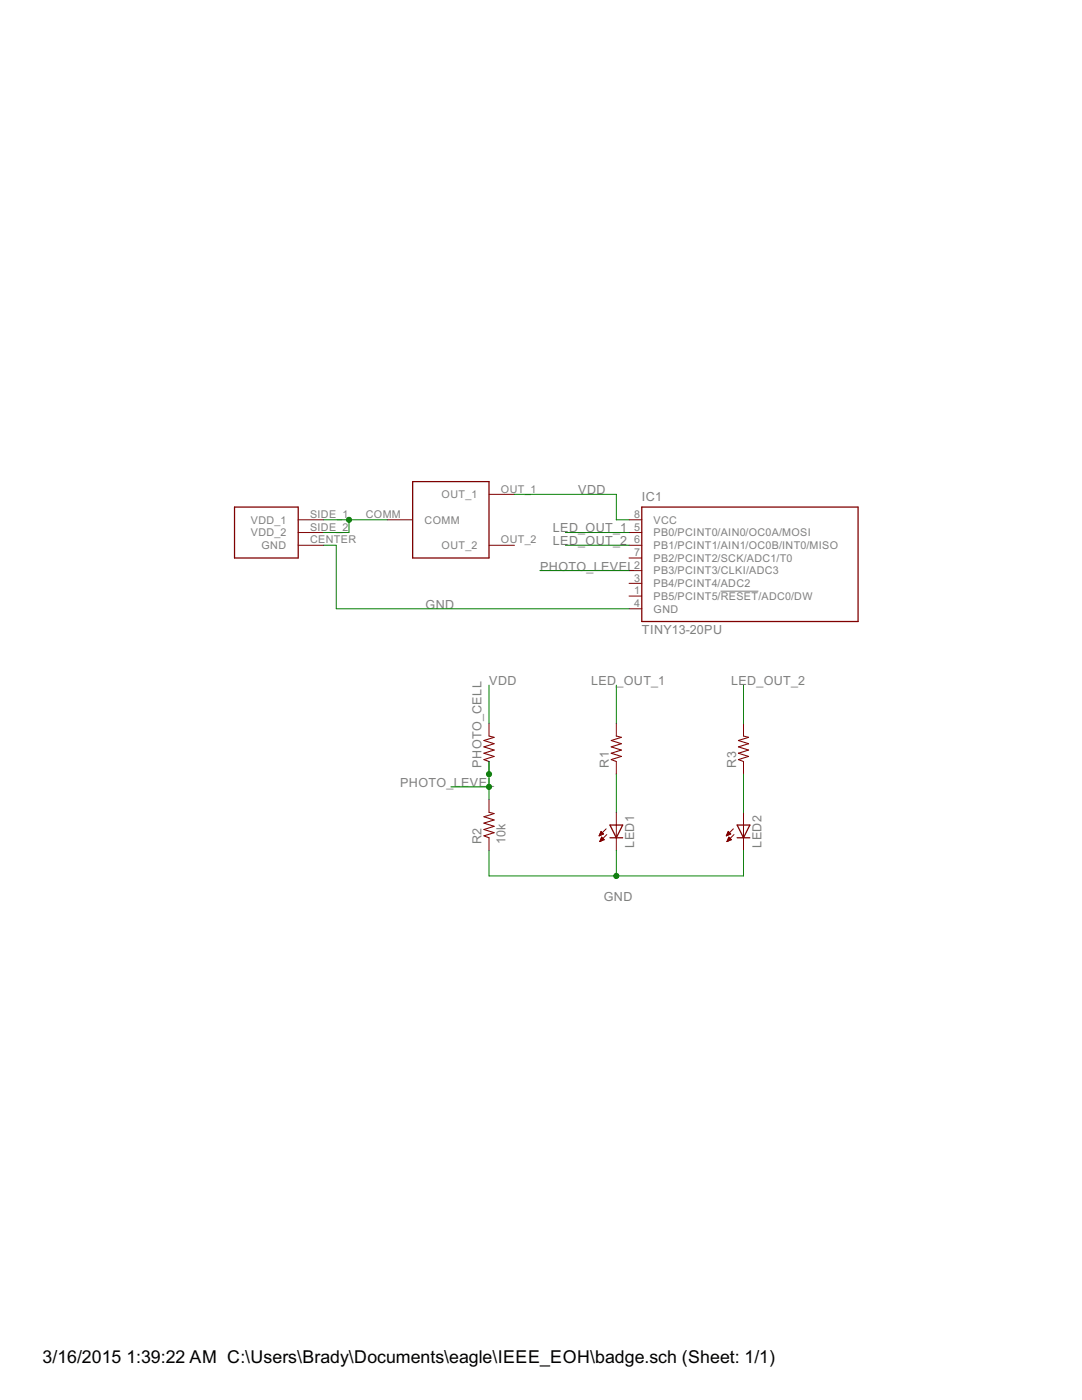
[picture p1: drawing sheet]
<?xml version="1.0" encoding="utf-8"?>
<!DOCTYPE eagle SYSTEM "eagle.dtd">
<eagle version="7.2.0">
<drawing>
<settings>
<setting alwaysvectorfont="no"/>
<setting verticaltext="up"/>
</settings>
<grid distance="0.1" unitdist="inch" unit="inch" style="lines" multiple="1" display="no" altdistance="0.01" altunitdist="inch" altunit="inch"/>
<schematic xreflabel="%F%N/%S.%C%R" xrefpart="/%S.%C%R">
<libraries>
<library name="atmel">
<symbols>
<symbol name="TINY13">
<wire x1="-17.78" y1="15.24" x2="25.4" y2="15.24" width="0.254" layer="94"/>
<wire x1="25.4" y1="15.24" x2="25.4" y2="-7.62" width="0.254" layer="94"/>
<wire x1="25.4" y1="-7.62" x2="-17.78" y2="-7.62" width="0.254" layer="94"/>
<wire x1="-17.78" y1="-7.62" x2="-17.78" y2="15.24" width="0.254" layer="94"/>
<text x="-17.78" y="16.51" size="1.778" layer="95">&gt;NAME</text>
<text x="-17.78" y="-10.16" size="1.778" layer="96">&gt;VALUE</text>
<pin name="PB5/PCINT5/!RESET!/ADC0/DW" x="-20.32" y="-2.54" length="short"/>
<pin name="PB3/PCINT3/CLKI/ADC3" x="-20.32" y="2.54" length="short"/>
<pin name="PB4/PCINT4/ADC2" x="-20.32" y="0" length="short"/>
<pin name="PB0/PCINT0/AIN0/OC0A/MOSI" x="-20.32" y="10.16" length="short"/>
<pin name="PB1/PCINT1/AIN1/OC0B/INT0/MISO" x="-20.32" y="7.62" length="short"/>
<pin name="PB2/PCINT2/SCK/ADC1/T0" x="-20.32" y="5.08" length="short"/>
<pin name="VCC" x="-20.32" y="12.7" length="short" direction="pwr"/>
<pin name="GND" x="-20.32" y="-5.08" length="short" direction="pwr"/>
</symbol>
</symbols>
<devicesets>
<deviceset name="TINY13" prefix="IC">
<gates>
<gate name="G$1" symbol="TINY13" x="0" y="0"/>
</gates>
<devices>
<device name="PU" package="DIL08">
<connects>
<connect gate="G$1" pin="GND" pad="4"/>
<connect gate="G$1" pin="PB0/PCINT0/AIN0/OC0A/MOSI" pad="5"/>
<connect gate="G$1" pin="PB1/PCINT1/AIN1/OC0B/INT0/MISO" pad="6"/>
<connect gate="G$1" pin="PB2/PCINT2/SCK/ADC1/T0" pad="7"/>
<connect gate="G$1" pin="PB3/PCINT3/CLKI/ADC3" pad="2"/>
<connect gate="G$1" pin="PB4/PCINT4/ADC2" pad="3"/>
<connect gate="G$1" pin="PB5/PCINT5/!RESET!/ADC0/DW" pad="1"/>
<connect gate="G$1" pin="VCC" pad="8"/>
</connects>
<technologies>
<technology name="-20">
<attribute name="MF" value="" constant="no"/>
<attribute name="MPN" value="ATTINY13-20PU" constant="no"/>
<attribute name="OC_FARNELL" value="9171550" constant="no"/>
<attribute name="OC_NEWARK" value="96K6521" constant="no"/>
</technology>
<technology name="V-10">
<attribute name="MF" value="" constant="no"/>
<attribute name="MPN" value="ATTINY13V-10PU" constant="no"/>
<attribute name="OC_FARNELL" value="9171576" constant="no"/>
<attribute name="OC_NEWARK" value="96K6523" constant="no"/>
</technology>
</technologies>
</device>
<device name="SSU" package="8S1">
<connects>
<connect gate="G$1" pin="GND" pad="4"/>
<connect gate="G$1" pin="PB0/PCINT0/AIN0/OC0A/MOSI" pad="5"/>
<connect gate="G$1" pin="PB1/PCINT1/AIN1/OC0B/INT0/MISO" pad="6"/>
<connect gate="G$1" pin="PB2/PCINT2/SCK/ADC1/T0" pad="7"/>
<connect gate="G$1" pin="PB3/PCINT3/CLKI/ADC3" pad="2"/>
<connect gate="G$1" pin="PB4/PCINT4/ADC2" pad="3"/>
<connect gate="G$1" pin="PB5/PCINT5/!RESET!/ADC0/DW" pad="1"/>
<connect gate="G$1" pin="VCC" pad="8"/>
</connects>
<technologies>
<technology name="-20">
<attribute name="MF" value="" constant="no"/>
<attribute name="MPN" value="ATTINY13-20SSU" constant="no"/>
<attribute name="OC_FARNELL" value="1455133" constant="no"/>
<attribute name="OC_NEWARK" value="58M3771" constant="no"/>
</technology>
<technology name="V-10">
<attribute name="MF" value="" constant="no"/>
<attribute name="MPN" value="ATTINY13V-10SSU" constant="no"/>
<attribute name="OC_FARNELL" value="1455135" constant="no"/>
<attribute name="OC_NEWARK" value="58M3773" constant="no"/>
</technology>
</technologies>
</device>
<device name="SU" package="8S2">
<connects>
<connect gate="G$1" pin="GND" pad="4"/>
<connect gate="G$1" pin="PB0/PCINT0/AIN0/OC0A/MOSI" pad="5"/>
<connect gate="G$1" pin="PB1/PCINT1/AIN1/OC0B/INT0/MISO" pad="6"/>
<connect gate="G$1" pin="PB2/PCINT2/SCK/ADC1/T0" pad="7"/>
<connect gate="G$1" pin="PB3/PCINT3/CLKI/ADC3" pad="2"/>
<connect gate="G$1" pin="PB4/PCINT4/ADC2" pad="3"/>
<connect gate="G$1" pin="PB5/PCINT5/!RESET!/ADC0/DW" pad="1"/>
<connect gate="G$1" pin="VCC" pad="8"/>
</connects>
<technologies>
<technology name="-20">
<attribute name="MF" value="" constant="no"/>
<attribute name="MPN" value="ATTINY13-20SU" constant="no"/>
<attribute name="OC_FARNELL" value="9171568" constant="no"/>
<attribute name="OC_NEWARK" value="96K6522" constant="no"/>
</technology>
<technology name="V-10">
<attribute name="MF" value="" constant="no"/>
<attribute name="MPN" value="ATTINY13V-10SU" constant="no"/>
<attribute name="OC_FARNELL" value="9171584" constant="no"/>
<attribute name="OC_NEWARK" value="96K6524" constant="no"/>
</technology>
</technologies>
</device>
</devices>
</deviceset>
</devicesets>
</library>
<library name="eoh">
<symbols>
<symbol name="COIN_CELL_SPARKFUN">
<wire x1="-20.32" y1="12.7" x2="-20.32" y2="2.54" width="0.254" layer="94"/>
<wire x1="-20.32" y1="2.54" x2="-7.62" y2="2.54" width="0.254" layer="94"/>
<wire x1="-7.62" y1="2.54" x2="-7.62" y2="12.7" width="0.254" layer="94"/>
<wire x1="-7.62" y1="12.7" x2="-20.32" y2="12.7" width="0.254" layer="94"/>
<pin name="VDD_1" x="-2.54" y="10.16" length="middle" rot="R180"/>
<pin name="VDD_2" x="-2.54" y="7.62" length="middle" rot="R180"/>
<pin name="GND" x="-2.54" y="5.08" length="middle" rot="R180"/>
</symbol>
<symbol name="SPST_SPARKFUN">
<pin name="COMM" x="-17.78" y="10.16" length="middle"/>
<pin name="OUT_1" x="7.62" y="15.24" length="middle" rot="R180"/>
<pin name="OUT_2" x="7.62" y="5.08" length="middle" rot="R180"/>
<wire x1="-12.7" y1="2.54" x2="-12.7" y2="17.78" width="0.254" layer="94"/>
<wire x1="-12.7" y1="17.78" x2="2.54" y2="17.78" width="0.254" layer="94"/>
<wire x1="2.54" y1="17.78" x2="2.54" y2="2.54" width="0.254" layer="94"/>
<wire x1="2.54" y1="2.54" x2="-12.7" y2="2.54" width="0.254" layer="94"/>
</symbol>
</symbols>
<devicesets>
<deviceset name="COIN_CELL_SPARKFUN">
<gates>
<gate name="G$1" symbol="COIN_CELL_SPARKFUN" x="20.32" y="-2.54"/>
</gates>
<devices>
<device name="" package="COIN_CELL_SPARKFUN">
<connects>
<connect gate="G$1" pin="GND" pad="CENTER"/>
<connect gate="G$1" pin="VDD_1" pad="SIDE_1"/>
<connect gate="G$1" pin="VDD_2" pad="SIDE_2"/>
</connects>
<technologies>
<technology name=""/>
</technologies>
</device>
</devices>
</deviceset>
<deviceset name="SPST_SPARKFUN">
<gates>
<gate name="G$1" symbol="SPST_SPARKFUN" x="0" y="0"/>
</gates>
<devices>
<device name="" package="SPDT_SPARKFUN">
<connects>
<connect gate="G$1" pin="COMM" pad="COMM"/>
<connect gate="G$1" pin="OUT_1" pad="OUT_1"/>
<connect gate="G$1" pin="OUT_2" pad="OUT_2"/>
</connects>
<technologies>
<technology name=""/>
</technologies>
</device>
</devices>
</deviceset>
</devicesets>
</library>
<library name="resistor">
<symbols>
<symbol name="R-US">
<wire x1="-2.54" y1="0" x2="-2.159" y2="1.016" width="0.2032" layer="94"/>
<wire x1="-2.159" y1="1.016" x2="-1.524" y2="-1.016" width="0.2032" layer="94"/>
<wire x1="-1.524" y1="-1.016" x2="-0.889" y2="1.016" width="0.2032" layer="94"/>
<wire x1="-0.889" y1="1.016" x2="-0.254" y2="-1.016" width="0.2032" layer="94"/>
<wire x1="-0.254" y1="-1.016" x2="0.381" y2="1.016" width="0.2032" layer="94"/>
<wire x1="0.381" y1="1.016" x2="1.016" y2="-1.016" width="0.2032" layer="94"/>
<wire x1="1.016" y1="-1.016" x2="1.651" y2="1.016" width="0.2032" layer="94"/>
<wire x1="1.651" y1="1.016" x2="2.286" y2="-1.016" width="0.2032" layer="94"/>
<wire x1="2.286" y1="-1.016" x2="2.54" y2="0" width="0.2032" layer="94"/>
<text x="-3.81" y="1.4986" size="1.778" layer="95">&gt;NAME</text>
<text x="-3.81" y="-3.302" size="1.778" layer="96">&gt;VALUE</text>
<pin name="2" x="5.08" y="0" visible="off" length="short" direction="pas" swaplevel="1" rot="R180"/>
<pin name="1" x="-5.08" y="0" visible="off" length="short" direction="pas" swaplevel="1"/>
</symbol>
</symbols>
<devicesets>
<deviceset name="R-US_" prefix="R" uservalue="yes">
<gates>
<gate name="G$1" symbol="R-US" x="0" y="0"/>
</gates>
<devices>
<device name="R0402" package="R0402">
<connects>
<connect gate="G$1" pin="1" pad="1"/>
<connect gate="G$1" pin="2" pad="2"/>
</connects>
<technologies>
<technology name=""/>
</technologies>
</device>
<device name="R0603" package="R0603">
<connects>
<connect gate="G$1" pin="1" pad="1"/>
<connect gate="G$1" pin="2" pad="2"/>
</connects>
<technologies>
<technology name=""/>
</technologies>
</device>
<device name="R0805" package="R0805">
<connects>
<connect gate="G$1" pin="1" pad="1"/>
<connect gate="G$1" pin="2" pad="2"/>
</connects>
<technologies>
<technology name=""/>
</technologies>
</device>
<device name="R0805W" package="R0805W">
<connects>
<connect gate="G$1" pin="1" pad="1"/>
<connect gate="G$1" pin="2" pad="2"/>
</connects>
<technologies>
<technology name=""/>
</technologies>
</device>
<device name="R1206" package="R1206">
<connects>
<connect gate="G$1" pin="1" pad="1"/>
<connect gate="G$1" pin="2" pad="2"/>
</connects>
<technologies>
<technology name=""/>
</technologies>
</device>
<device name="R1206W" package="R1206W">
<connects>
<connect gate="G$1" pin="1" pad="1"/>
<connect gate="G$1" pin="2" pad="2"/>
</connects>
<technologies>
<technology name=""/>
</technologies>
</device>
<device name="R1210" package="R1210">
<connects>
<connect gate="G$1" pin="1" pad="1"/>
<connect gate="G$1" pin="2" pad="2"/>
</connects>
<technologies>
<technology name=""/>
</technologies>
</device>
<device name="R1210W" package="R1210W">
<connects>
<connect gate="G$1" pin="1" pad="1"/>
<connect gate="G$1" pin="2" pad="2"/>
</connects>
<technologies>
<technology name=""/>
</technologies>
</device>
<device name="R2010" package="R2010">
<connects>
<connect gate="G$1" pin="1" pad="1"/>
<connect gate="G$1" pin="2" pad="2"/>
</connects>
<technologies>
<technology name=""/>
</technologies>
</device>
<device name="R2010W" package="R2010W">
<connects>
<connect gate="G$1" pin="1" pad="1"/>
<connect gate="G$1" pin="2" pad="2"/>
</connects>
<technologies>
<technology name=""/>
</technologies>
</device>
<device name="R2012" package="R2012">
<connects>
<connect gate="G$1" pin="1" pad="1"/>
<connect gate="G$1" pin="2" pad="2"/>
</connects>
<technologies>
<technology name=""/>
</technologies>
</device>
<device name="R2012W" package="R2012W">
<connects>
<connect gate="G$1" pin="1" pad="1"/>
<connect gate="G$1" pin="2" pad="2"/>
</connects>
<technologies>
<technology name=""/>
</technologies>
</device>
<device name="R2512" package="R2512">
<connects>
<connect gate="G$1" pin="1" pad="1"/>
<connect gate="G$1" pin="2" pad="2"/>
</connects>
<technologies>
<technology name=""/>
</technologies>
</device>
<device name="R2512W" package="R2512W">
<connects>
<connect gate="G$1" pin="1" pad="1"/>
<connect gate="G$1" pin="2" pad="2"/>
</connects>
<technologies>
<technology name=""/>
</technologies>
</device>
<device name="R3216" package="R3216">
<connects>
<connect gate="G$1" pin="1" pad="1"/>
<connect gate="G$1" pin="2" pad="2"/>
</connects>
<technologies>
<technology name=""/>
</technologies>
</device>
<device name="R3216W" package="R3216W">
<connects>
<connect gate="G$1" pin="1" pad="1"/>
<connect gate="G$1" pin="2" pad="2"/>
</connects>
<technologies>
<technology name=""/>
</technologies>
</device>
<device name="R3225" package="R3225">
<connects>
<connect gate="G$1" pin="1" pad="1"/>
<connect gate="G$1" pin="2" pad="2"/>
</connects>
<technologies>
<technology name=""/>
</technologies>
</device>
<device name="R3225W" package="R3225W">
<connects>
<connect gate="G$1" pin="1" pad="1"/>
<connect gate="G$1" pin="2" pad="2"/>
</connects>
<technologies>
<technology name=""/>
</technologies>
</device>
<device name="R5025" package="R5025">
<connects>
<connect gate="G$1" pin="1" pad="1"/>
<connect gate="G$1" pin="2" pad="2"/>
</connects>
<technologies>
<technology name=""/>
</technologies>
</device>
<device name="R5025W" package="R5025W">
<connects>
<connect gate="G$1" pin="1" pad="1"/>
<connect gate="G$1" pin="2" pad="2"/>
</connects>
<technologies>
<technology name=""/>
</technologies>
</device>
<device name="R6332" package="R6332">
<connects>
<connect gate="G$1" pin="1" pad="1"/>
<connect gate="G$1" pin="2" pad="2"/>
</connects>
<technologies>
<technology name=""/>
</technologies>
</device>
<device name="R6332W" package="R6332W">
<connects>
<connect gate="G$1" pin="1" pad="1"/>
<connect gate="G$1" pin="2" pad="2"/>
</connects>
<technologies>
<technology name=""/>
</technologies>
</device>
<device name="M0805" package="M0805">
<connects>
<connect gate="G$1" pin="1" pad="1"/>
<connect gate="G$1" pin="2" pad="2"/>
</connects>
<technologies>
<technology name=""/>
</technologies>
</device>
<device name="M1206" package="M1206">
<connects>
<connect gate="G$1" pin="1" pad="1"/>
<connect gate="G$1" pin="2" pad="2"/>
</connects>
<technologies>
<technology name=""/>
</technologies>
</device>
<device name="M1406" package="M1406">
<connects>
<connect gate="G$1" pin="1" pad="1"/>
<connect gate="G$1" pin="2" pad="2"/>
</connects>
<technologies>
<technology name=""/>
</technologies>
</device>
<device name="M2012" package="M2012">
<connects>
<connect gate="G$1" pin="1" pad="1"/>
<connect gate="G$1" pin="2" pad="2"/>
</connects>
<technologies>
<technology name=""/>
</technologies>
</device>
<device name="M2309" package="M2309">
<connects>
<connect gate="G$1" pin="1" pad="1"/>
<connect gate="G$1" pin="2" pad="2"/>
</connects>
<technologies>
<technology name=""/>
</technologies>
</device>
<device name="M3216" package="M3216">
<connects>
<connect gate="G$1" pin="1" pad="1"/>
<connect gate="G$1" pin="2" pad="2"/>
</connects>
<technologies>
<technology name=""/>
</technologies>
</device>
<device name="M3516" package="M3516">
<connects>
<connect gate="G$1" pin="1" pad="1"/>
<connect gate="G$1" pin="2" pad="2"/>
</connects>
<technologies>
<technology name=""/>
</technologies>
</device>
<device name="M5923" package="M5923">
<connects>
<connect gate="G$1" pin="1" pad="1"/>
<connect gate="G$1" pin="2" pad="2"/>
</connects>
<technologies>
<technology name=""/>
</technologies>
</device>
<device name="0204/5" package="0204/5">
<connects>
<connect gate="G$1" pin="1" pad="1"/>
<connect gate="G$1" pin="2" pad="2"/>
</connects>
<technologies>
<technology name=""/>
</technologies>
</device>
<device name="0204/7" package="0204/7">
<connects>
<connect gate="G$1" pin="1" pad="1"/>
<connect gate="G$1" pin="2" pad="2"/>
</connects>
<technologies>
<technology name=""/>
</technologies>
</device>
<device name="0207/10" package="0207/10">
<connects>
<connect gate="G$1" pin="1" pad="1"/>
<connect gate="G$1" pin="2" pad="2"/>
</connects>
<technologies>
<technology name=""/>
</technologies>
</device>
<device name="0207/12" package="0207/12">
<connects>
<connect gate="G$1" pin="1" pad="1"/>
<connect gate="G$1" pin="2" pad="2"/>
</connects>
<technologies>
<technology name=""/>
</technologies>
</device>
<device name="0207/15" package="0207/15">
<connects>
<connect gate="G$1" pin="1" pad="1"/>
<connect gate="G$1" pin="2" pad="2"/>
</connects>
<technologies>
<technology name=""/>
</technologies>
</device>
<device name="0207/2V" package="0207/2V">
<connects>
<connect gate="G$1" pin="1" pad="1"/>
<connect gate="G$1" pin="2" pad="2"/>
</connects>
<technologies>
<technology name=""/>
</technologies>
</device>
<device name="0207/5V" package="0207/5V">
<connects>
<connect gate="G$1" pin="1" pad="1"/>
<connect gate="G$1" pin="2" pad="2"/>
</connects>
<technologies>
<technology name=""/>
</technologies>
</device>
<device name="0207/7" package="0207/7">
<connects>
<connect gate="G$1" pin="1" pad="1"/>
<connect gate="G$1" pin="2" pad="2"/>
</connects>
<technologies>
<technology name=""/>
</technologies>
</device>
<device name="0309/10" package="0309/10">
<connects>
<connect gate="G$1" pin="1" pad="1"/>
<connect gate="G$1" pin="2" pad="2"/>
</connects>
<technologies>
<technology name=""/>
</technologies>
</device>
<device name="0309/12" package="0309/12">
<connects>
<connect gate="G$1" pin="1" pad="1"/>
<connect gate="G$1" pin="2" pad="2"/>
</connects>
<technologies>
<technology name=""/>
</technologies>
</device>
<device name="0411/12" package="0411/12">
<connects>
<connect gate="G$1" pin="1" pad="1"/>
<connect gate="G$1" pin="2" pad="2"/>
</connects>
<technologies>
<technology name=""/>
</technologies>
</device>
<device name="0411/15" package="0411/15">
<connects>
<connect gate="G$1" pin="1" pad="1"/>
<connect gate="G$1" pin="2" pad="2"/>
</connects>
<technologies>
<technology name=""/>
</technologies>
</device>
<device name="0411/3V" package="0411V">
<connects>
<connect gate="G$1" pin="1" pad="1"/>
<connect gate="G$1" pin="2" pad="2"/>
</connects>
<technologies>
<technology name=""/>
</technologies>
</device>
<device name="0414/15" package="0414/15">
<connects>
<connect gate="G$1" pin="1" pad="1"/>
<connect gate="G$1" pin="2" pad="2"/>
</connects>
<technologies>
<technology name=""/>
</technologies>
</device>
<device name="0414/5V" package="0414V">
<connects>
<connect gate="G$1" pin="1" pad="1"/>
<connect gate="G$1" pin="2" pad="2"/>
</connects>
<technologies>
<technology name=""/>
</technologies>
</device>
<device name="0617/17" package="0617/17">
<connects>
<connect gate="G$1" pin="1" pad="1"/>
<connect gate="G$1" pin="2" pad="2"/>
</connects>
<technologies>
<technology name=""/>
</technologies>
</device>
<device name="0617/22" package="0617/22">
<connects>
<connect gate="G$1" pin="1" pad="1"/>
<connect gate="G$1" pin="2" pad="2"/>
</connects>
<technologies>
<technology name=""/>
</technologies>
</device>
<device name="0617/5V" package="0617V">
<connects>
<connect gate="G$1" pin="1" pad="1"/>
<connect gate="G$1" pin="2" pad="2"/>
</connects>
<technologies>
<technology name=""/>
</technologies>
</device>
<device name="0922/22" package="0922/22">
<connects>
<connect gate="G$1" pin="1" pad="1"/>
<connect gate="G$1" pin="2" pad="2"/>
</connects>
<technologies>
<technology name=""/>
</technologies>
</device>
<device name="0613/5V" package="P0613V">
<connects>
<connect gate="G$1" pin="1" pad="1"/>
<connect gate="G$1" pin="2" pad="2"/>
</connects>
<technologies>
<technology name=""/>
</technologies>
</device>
<device name="0613/15" package="P0613/15">
<connects>
<connect gate="G$1" pin="1" pad="1"/>
<connect gate="G$1" pin="2" pad="2"/>
</connects>
<technologies>
<technology name=""/>
</technologies>
</device>
<device name="0817/22" package="P0817/22">
<connects>
<connect gate="G$1" pin="1" pad="1"/>
<connect gate="G$1" pin="2" pad="2"/>
</connects>
<technologies>
<technology name=""/>
</technologies>
</device>
<device name="0817/7V" package="P0817V">
<connects>
<connect gate="G$1" pin="1" pad="1"/>
<connect gate="G$1" pin="2" pad="2"/>
</connects>
<technologies>
<technology name=""/>
</technologies>
</device>
<device name="V234/12" package="V234/12">
<connects>
<connect gate="G$1" pin="1" pad="1"/>
<connect gate="G$1" pin="2" pad="2"/>
</connects>
<technologies>
<technology name=""/>
</technologies>
</device>
<device name="V235/17" package="V235/17">
<connects>
<connect gate="G$1" pin="1" pad="1"/>
<connect gate="G$1" pin="2" pad="2"/>
</connects>
<technologies>
<technology name=""/>
</technologies>
</device>
<device name="V526-0" package="V526-0">
<connects>
<connect gate="G$1" pin="1" pad="1"/>
<connect gate="G$1" pin="2" pad="2"/>
</connects>
<technologies>
<technology name=""/>
</technologies>
</device>
<device name="MELF0102AX" package="MINI_MELF-0102AX">
<connects>
<connect gate="G$1" pin="1" pad="1"/>
<connect gate="G$1" pin="2" pad="2"/>
</connects>
<technologies>
<technology name=""/>
</technologies>
</device>
<device name="0922V" package="0922V">
<connects>
<connect gate="G$1" pin="1" pad="1"/>
<connect gate="G$1" pin="2" pad="2"/>
</connects>
<technologies>
<technology name=""/>
</technologies>
</device>
<device name="MELF0102R" package="MINI_MELF-0102R">
<connects>
<connect gate="G$1" pin="1" pad="1"/>
<connect gate="G$1" pin="2" pad="2"/>
</connects>
<technologies>
<technology name=""/>
</technologies>
</device>
<device name="MELF0102W" package="MINI_MELF-0102W">
<connects>
<connect gate="G$1" pin="1" pad="1"/>
<connect gate="G$1" pin="2" pad="2"/>
</connects>
<technologies>
<technology name=""/>
</technologies>
</device>
<device name="MELF0204R" package="MINI_MELF-0204R">
<connects>
<connect gate="G$1" pin="1" pad="1"/>
<connect gate="G$1" pin="2" pad="2"/>
</connects>
<technologies>
<technology name=""/>
</technologies>
</device>
<device name="MELF0204W" package="MINI_MELF-0204W">
<connects>
<connect gate="G$1" pin="1" pad="1"/>
<connect gate="G$1" pin="2" pad="2"/>
</connects>
<technologies>
<technology name=""/>
</technologies>
</device>
<device name="MELF0207R" package="MINI_MELF-0207R">
<connects>
<connect gate="G$1" pin="1" pad="1"/>
<connect gate="G$1" pin="2" pad="2"/>
</connects>
<technologies>
<technology name=""/>
</technologies>
</device>
<device name="MELF0207W" package="MINI_MELF-0207W">
<connects>
<connect gate="G$1" pin="1" pad="1"/>
<connect gate="G$1" pin="2" pad="2"/>
</connects>
<technologies>
<technology name=""/>
</technologies>
</device>
<device name="RDH/15" package="RDH/15">
<connects>
<connect gate="G$1" pin="1" pad="1"/>
<connect gate="G$1" pin="2" pad="2"/>
</connects>
<technologies>
<technology name=""/>
</technologies>
</device>
<device name="0204/2V" package="0204V">
<connects>
<connect gate="G$1" pin="1" pad="1"/>
<connect gate="G$1" pin="2" pad="2"/>
</connects>
<technologies>
<technology name=""/>
</technologies>
</device>
<device name="0309/V" package="0309V">
<connects>
<connect gate="G$1" pin="1" pad="1"/>
<connect gate="G$1" pin="2" pad="2"/>
</connects>
<technologies>
<technology name=""/>
</technologies>
</device>
<device name="R0201" package="R0201">
<connects>
<connect gate="G$1" pin="1" pad="1"/>
<connect gate="G$1" pin="2" pad="2"/>
</connects>
<technologies>
<technology name=""/>
</technologies>
</device>
<device name="VMTA55" package="VMTA55">
<connects>
<connect gate="G$1" pin="1" pad="1"/>
<connect gate="G$1" pin="2" pad="2"/>
</connects>
<technologies>
<technology name=""/>
</technologies>
</device>
<device name="VMTB60" package="VMTB60">
<connects>
<connect gate="G$1" pin="1" pad="1"/>
<connect gate="G$1" pin="2" pad="2"/>
</connects>
<technologies>
<technology name=""/>
</technologies>
</device>
<device name="VTA52" package="VTA52">
<connects>
<connect gate="G$1" pin="1" pad="1"/>
<connect gate="G$1" pin="2" pad="2"/>
</connects>
<technologies>
<technology name=""/>
</technologies>
</device>
<device name="VTA53" package="VTA53">
<connects>
<connect gate="G$1" pin="1" pad="1"/>
<connect gate="G$1" pin="2" pad="2"/>
</connects>
<technologies>
<technology name=""/>
</technologies>
</device>
<device name="VTA54" package="VTA54">
<connects>
<connect gate="G$1" pin="1" pad="1"/>
<connect gate="G$1" pin="2" pad="2"/>
</connects>
<technologies>
<technology name=""/>
</technologies>
</device>
<device name="VTA55" package="VTA55">
<connects>
<connect gate="G$1" pin="1" pad="1"/>
<connect gate="G$1" pin="2" pad="2"/>
</connects>
<technologies>
<technology name=""/>
</technologies>
</device>
<device name="VTA56" package="VTA56">
<connects>
<connect gate="G$1" pin="1" pad="1"/>
<connect gate="G$1" pin="2" pad="2"/>
</connects>
<technologies>
<technology name=""/>
</technologies>
</device>
<device name="R4527" package="R4527">
<connects>
<connect gate="G$1" pin="1" pad="1"/>
<connect gate="G$1" pin="2" pad="2"/>
</connects>
<technologies>
<technology name=""/>
</technologies>
</device>
<device name="WSC0001" package="WSC0001">
<connects>
<connect gate="G$1" pin="1" pad="1"/>
<connect gate="G$1" pin="2" pad="2"/>
</connects>
<technologies>
<technology name=""/>
</technologies>
</device>
<device name="WSC0002" package="WSC0002">
<connects>
<connect gate="G$1" pin="1" pad="1"/>
<connect gate="G$1" pin="2" pad="2"/>
</connects>
<technologies>
<technology name=""/>
</technologies>
</device>
<device name="WSC01/2" package="WSC01/2">
<connects>
<connect gate="G$1" pin="1" pad="1"/>
<connect gate="G$1" pin="2" pad="2"/>
</connects>
<technologies>
<technology name=""/>
</technologies>
</device>
<device name="WSC2515" package="WSC2515">
<connects>
<connect gate="G$1" pin="1" pad="1"/>
<connect gate="G$1" pin="2" pad="2"/>
</connects>
<technologies>
<technology name=""/>
</technologies>
</device>
<device name="WSC4527" package="WSC4527">
<connects>
<connect gate="G$1" pin="1" pad="1"/>
<connect gate="G$1" pin="2" pad="2"/>
</connects>
<technologies>
<technology name=""/>
</technologies>
</device>
<device name="WSC6927" package="WSC6927">
<connects>
<connect gate="G$1" pin="1" pad="1"/>
<connect gate="G$1" pin="2" pad="2"/>
</connects>
<technologies>
<technology name=""/>
</technologies>
</device>
<device name="R1218" package="R1218">
<connects>
<connect gate="G$1" pin="1" pad="1"/>
<connect gate="G$1" pin="2" pad="2"/>
</connects>
<technologies>
<technology name=""/>
</technologies>
</device>
<device name="1812X7R" package="1812X7R">
<connects>
<connect gate="G$1" pin="1" pad="1"/>
<connect gate="G$1" pin="2" pad="2"/>
</connects>
<technologies>
<technology name=""/>
</technologies>
</device>
<device name="01005" package="R01005">
<connects>
<connect gate="G$1" pin="1" pad="1"/>
<connect gate="G$1" pin="2" pad="2"/>
</connects>
<technologies>
<technology name=""/>
</technologies>
</device>
</devices>
</deviceset>
</devicesets>
</library>
<library name="led">
<symbols>
<symbol name="LED">
<wire x1="1.27" y1="0" x2="0" y2="-2.54" width="0.254" layer="94"/>
<wire x1="0" y1="-2.54" x2="-1.27" y2="0" width="0.254" layer="94"/>
<wire x1="1.27" y1="-2.54" x2="0" y2="-2.54" width="0.254" layer="94"/>
<wire x1="0" y1="-2.54" x2="-1.27" y2="-2.54" width="0.254" layer="94"/>
<wire x1="1.27" y1="0" x2="0" y2="0" width="0.254" layer="94"/>
<wire x1="0" y1="0" x2="-1.27" y2="0" width="0.254" layer="94"/>
<wire x1="0" y1="0" x2="0" y2="-2.54" width="0.1524" layer="94"/>
<wire x1="-2.032" y1="-0.762" x2="-3.429" y2="-2.159" width="0.1524" layer="94"/>
<wire x1="-1.905" y1="-1.905" x2="-3.302" y2="-3.302" width="0.1524" layer="94"/>
<text x="3.556" y="-4.572" size="1.778" layer="95" rot="R90">&gt;NAME</text>
<text x="5.715" y="-4.572" size="1.778" layer="96" rot="R90">&gt;VALUE</text>
<pin name="C" x="0" y="-5.08" visible="off" length="short" direction="pas" rot="R90"/>
<pin name="A" x="0" y="2.54" visible="off" length="short" direction="pas" rot="R270"/>
<polygon width="0.1524" layer="94">
<vertex x="-3.429" y="-2.159"/>
<vertex x="-3.048" y="-1.27"/>
<vertex x="-2.54" y="-1.778"/>
</polygon>
<polygon width="0.1524" layer="94">
<vertex x="-3.302" y="-3.302"/>
<vertex x="-2.921" y="-2.413"/>
<vertex x="-2.413" y="-2.921"/>
</polygon>
</symbol>
</symbols>
<devicesets>
<deviceset name="LED" prefix="LED" uservalue="yes">
<gates>
<gate name="G$1" symbol="LED" x="0" y="0"/>
</gates>
<devices>
<device name="SMT1206" package="1206">
<connects>
<connect gate="G$1" pin="A" pad="A"/>
<connect gate="G$1" pin="C" pad="C"/>
</connects>
<technologies>
<technology name=""/>
</technologies>
</device>
<device name="LD260" package="LD260">
<connects>
<connect gate="G$1" pin="A" pad="A"/>
<connect gate="G$1" pin="C" pad="K"/>
</connects>
<technologies>
<technology name=""/>
</technologies>
</device>
<device name="SQR2X5" package="LED2X5">
<connects>
<connect gate="G$1" pin="A" pad="A"/>
<connect gate="G$1" pin="C" pad="K"/>
</connects>
<technologies>
<technology name=""/>
</technologies>
</device>
<device name="3MM" package="LED3MM">
<connects>
<connect gate="G$1" pin="A" pad="A"/>
<connect gate="G$1" pin="C" pad="K"/>
</connects>
<technologies>
<technology name=""/>
</technologies>
</device>
<device name="5MM" package="LED5MM">
<connects>
<connect gate="G$1" pin="A" pad="A"/>
<connect gate="G$1" pin="C" pad="K"/>
</connects>
<technologies>
<technology name=""/>
</technologies>
</device>
<device name="LSU260" package="LSU260">
<connects>
<connect gate="G$1" pin="A" pad="A"/>
<connect gate="G$1" pin="C" pad="K"/>
</connects>
<technologies>
<technology name=""/>
</technologies>
</device>
<device name="LZR181" package="LZR181">
<connects>
<connect gate="G$1" pin="A" pad="A"/>
<connect gate="G$1" pin="C" pad="K"/>
</connects>
<technologies>
<technology name=""/>
</technologies>
</device>
<device name="B152" package="Q62902-B152">
<connects>
<connect gate="G$1" pin="A" pad="A"/>
<connect gate="G$1" pin="C" pad="K"/>
</connects>
<technologies>
<technology name=""/>
</technologies>
</device>
<device name="B153" package="Q62902-B153">
<connects>
<connect gate="G$1" pin="A" pad="A"/>
<connect gate="G$1" pin="C" pad="K"/>
</connects>
<technologies>
<technology name=""/>
</technologies>
</device>
<device name="B155" package="Q62902-B155">
<connects>
<connect gate="G$1" pin="A" pad="A"/>
<connect gate="G$1" pin="C" pad="K"/>
</connects>
<technologies>
<technology name=""/>
</technologies>
</device>
<device name="B156" package="Q62902-B156">
<connects>
<connect gate="G$1" pin="A" pad="A"/>
<connect gate="G$1" pin="C" pad="K"/>
</connects>
<technologies>
<technology name=""/>
</technologies>
</device>
<device name="SFH480" package="SFH480">
<connects>
<connect gate="G$1" pin="A" pad="A"/>
<connect gate="G$1" pin="C" pad="K"/>
</connects>
<technologies>
<technology name=""/>
</technologies>
</device>
<device name="SFH482" package="SFH482">
<connects>
<connect gate="G$1" pin="A" pad="A"/>
<connect gate="G$1" pin="C" pad="K"/>
</connects>
<technologies>
<technology name=""/>
</technologies>
</device>
<device name="SQR5.7X3.2" package="U57X32">
<connects>
<connect gate="G$1" pin="A" pad="A"/>
<connect gate="G$1" pin="C" pad="K"/>
</connects>
<technologies>
<technology name=""/>
</technologies>
</device>
<device name="IRL80A" package="IRL80A">
<connects>
<connect gate="G$1" pin="A" pad="A"/>
<connect gate="G$1" pin="C" pad="K"/>
</connects>
<technologies>
<technology name=""/>
</technologies>
</device>
<device name="P-LCC-2" package="P-LCC-2">
<connects>
<connect gate="G$1" pin="A" pad="A"/>
<connect gate="G$1" pin="C" pad="C"/>
</connects>
<technologies>
<technology name=""/>
</technologies>
</device>
<device name="MINI-TOP" package="OSRAM-MINI-TOP-LED">
<connects>
<connect gate="G$1" pin="A" pad="A"/>
<connect gate="G$1" pin="C" pad="C"/>
</connects>
<technologies>
<technology name=""/>
</technologies>
</device>
<device name="SIDELED" package="OSRAM-SIDELED">
<connects>
<connect gate="G$1" pin="A" pad="A"/>
<connect gate="G$1" pin="C" pad="C"/>
</connects>
<technologies>
<technology name=""/>
</technologies>
</device>
<device name="SMART-LED" package="SMART-LED">
<connects>
<connect gate="G$1" pin="A" pad="A"/>
<connect gate="G$1" pin="C" pad="B"/>
</connects>
<technologies>
<technology name=""/>
</technologies>
</device>
<device name="P-LCC-2-BACK" package="P-LCC-2-TOPLED-RG">
<connects>
<connect gate="G$1" pin="A" pad="A"/>
<connect gate="G$1" pin="C" pad="C"/>
</connects>
<technologies>
<technology name=""/>
</technologies>
</device>
<device name="MICRO-SIDELED" package="MICRO-SIDELED">
<connects>
<connect gate="G$1" pin="A" pad="A"/>
<connect gate="G$1" pin="C" pad="C"/>
</connects>
<technologies>
<technology name=""/>
</technologies>
</device>
<device name="P-LCC-4" package="P-LCC-4">
<connects>
<connect gate="G$1" pin="A" pad="A"/>
<connect gate="G$1" pin="C" pad="C@4"/>
</connects>
<technologies>
<technology name=""/>
</technologies>
</device>
<device name="CHIP-LED0603" package="CHIP-LED0603">
<connects>
<connect gate="G$1" pin="A" pad="A"/>
<connect gate="G$1" pin="C" pad="C"/>
</connects>
<technologies>
<technology name=""/>
</technologies>
</device>
<device name="CHIP-LED0805" package="CHIP-LED0805">
<connects>
<connect gate="G$1" pin="A" pad="A"/>
<connect gate="G$1" pin="C" pad="C"/>
</connects>
<technologies>
<technology name=""/>
</technologies>
</device>
<device name="TOPLED-SANTANA" package="MINI-TOPLED-SANTANA">
<connects>
<connect gate="G$1" pin="A" pad="A"/>
<connect gate="G$1" pin="C" pad="C"/>
</connects>
<technologies>
<technology name=""/>
</technologies>
</device>
<device name="CHIPLED_0805" package="CHIPLED_0805">
<connects>
<connect gate="G$1" pin="A" pad="A"/>
<connect gate="G$1" pin="C" pad="C"/>
</connects>
<technologies>
<technology name=""/>
</technologies>
</device>
<device name="CHIPLED_1206" package="CHIPLED_1206">
<connects>
<connect gate="G$1" pin="A" pad="A"/>
<connect gate="G$1" pin="C" pad="C"/>
</connects>
<technologies>
<technology name=""/>
</technologies>
</device>
<device name="CHIPLED_0603" package="CHIPLED_0603">
<connects>
<connect gate="G$1" pin="A" pad="A"/>
<connect gate="G$1" pin="C" pad="C"/>
</connects>
<technologies>
<technology name=""/>
</technologies>
</device>
<device name="CHIPLED-0603-TTW" package="CHIPLED-0603-TTW">
<connects>
<connect gate="G$1" pin="A" pad="A@1"/>
<connect gate="G$1" pin="C" pad="C@1"/>
</connects>
<technologies>
<technology name=""/>
</technologies>
</device>
<device name="" package="SMARTLED-TTW">
<connects>
<connect gate="G$1" pin="A" pad="A@1"/>
<connect gate="G$1" pin="C" pad="C@1"/>
</connects>
<technologies>
<technology name=""/>
</technologies>
</device>
<device name="-LUMILED+" package="LUMILED+">
<connects>
<connect gate="G$1" pin="A" pad="2+"/>
<connect gate="G$1" pin="C" pad="4-"/>
</connects>
<technologies>
<technology name=""/>
</technologies>
</device>
<device name="-LUMILED" package="LUMILED">
<connects>
<connect gate="G$1" pin="A" pad="2+"/>
<connect gate="G$1" pin="C" pad="4-"/>
</connects>
<technologies>
<technology name=""/>
</technologies>
</device>
<device name="10MM" package="LED10MM">
<connects>
<connect gate="G$1" pin="A" pad="A"/>
<connect gate="G$1" pin="C" pad="K"/>
</connects>
<technologies>
<technology name=""/>
</technologies>
</device>
<device name="KA-3528ASYC" package="KA-3528ASYC">
<connects>
<connect gate="G$1" pin="A" pad="A"/>
<connect gate="G$1" pin="C" pad="C"/>
</connects>
<technologies>
<technology name=""/>
</technologies>
</device>
<device name="SML0805" package="SML0805">
<connects>
<connect gate="G$1" pin="A" pad="A"/>
<connect gate="G$1" pin="C" pad="C"/>
</connects>
<technologies>
<technology name=""/>
</technologies>
</device>
<device name="SML1206" package="SML1206">
<connects>
<connect gate="G$1" pin="A" pad="A"/>
<connect gate="G$1" pin="C" pad="C"/>
</connects>
<technologies>
<technology name=""/>
</technologies>
</device>
<device name="SML0603" package="SML0603">
<connects>
<connect gate="G$1" pin="A" pad="A"/>
<connect gate="G$1" pin="C" pad="C"/>
</connects>
<technologies>
<technology name=""/>
</technologies>
</device>
</devices>
</deviceset>
</devicesets>
</library>
</libraries>
<attributes>
</attributes>
<variantdefs>
</variantdefs>
<classes>
<class number="0" name="default" width="0" drill="0">
</class>
</classes>
<parts>
<part name="IC1" library="atmel" deviceset="TINY13" device="PU" technology="-20"/>
<part name="U$1" library="eoh" deviceset="COIN_CELL_SPARKFUN" device=""/>
<part name="PHOTO_CELL" library="resistor" deviceset="R-US_" device="0204/7"/>
<part name="R2" library="resistor" deviceset="R-US_" device="0204/7" value="10k"/>
<part name="R1" library="resistor" deviceset="R-US_" device="0204/7"/>
<part name="R3" library="resistor" deviceset="R-US_" device="0204/7"/>
<part name="LED1" library="led" deviceset="LED" device="5MM"/>
<part name="LED2" library="led" deviceset="LED" device="5MM"/>
<part name="U$2" library="eoh" deviceset="SPST_SPARKFUN" device=""/>
</parts>
<sheets>
<sheet>
<plain>
</plain>
<instances>
<instance part="IC1" gate="G$1" x="48.26" y="58.42"/>
<instance part="U$1" gate="G$1" x="-30.48" y="60.96"/>
<instance part="PHOTO_CELL" gate="G$1" x="0" y="25.4" rot="R90"/>
<instance part="R2" gate="G$1" x="0" y="10.16" rot="R90"/>
<instance part="R1" gate="G$1" x="25.4" y="25.4" rot="R90"/>
<instance part="R3" gate="G$1" x="50.8" y="25.4" rot="R90"/>
<instance part="LED1" gate="G$1" x="25.4" y="10.16"/>
<instance part="LED2" gate="G$1" x="50.8" y="10.16"/>
<instance part="U$2" gate="G$1" x="-2.54" y="60.96"/>
</instances>
<busses>
</busses>
<nets>
<net name="VDD" class="0">
<segment>
<pinref part="U$1" gate="G$1" pin="VDD_1"/>
<wire x1="-33.02" y1="71.12" x2="-27.94" y2="71.12" width="0.1524" layer="91"/>
<pinref part="U$1" gate="G$1" pin="VDD_2"/>
<wire x1="-33.02" y1="68.58" x2="-27.94" y2="68.58" width="0.1524" layer="91"/>
<wire x1="-27.94" y1="68.58" x2="-27.94" y2="71.12" width="0.1524" layer="91"/>
<pinref part="U$2" gate="G$1" pin="COMM"/>
<wire x1="-27.94" y1="71.12" x2="-20.32" y2="71.12" width="0.1524" layer="91"/>
<junction x="-27.94" y="71.12"/>
</segment>
<segment>
<pinref part="PHOTO_CELL" gate="G$1" pin="2"/>
<wire x1="0" y1="30.48" x2="0" y2="38.1" width="0.1524" layer="91"/>
<label x="0" y="38.1" size="1.778" layer="95"/>
</segment>
<segment>
<pinref part="U$2" gate="G$1" pin="OUT_1"/>
<wire x1="5.08" y1="76.2" x2="25.4" y2="76.2" width="0.1524" layer="91"/>
<wire x1="25.4" y1="76.2" x2="25.4" y2="71.12" width="0.1524" layer="91"/>
<pinref part="IC1" gate="G$1" pin="VCC"/>
<wire x1="25.4" y1="71.12" x2="27.94" y2="71.12" width="0.1524" layer="91"/>
<label x="17.78" y="76.2" size="1.778" layer="95"/>
</segment>
</net>
<net name="GND" class="0">
<segment>
<pinref part="U$1" gate="G$1" pin="GND"/>
<wire x1="-33.02" y1="66.04" x2="-30.48" y2="66.04" width="0.1524" layer="91"/>
<wire x1="-30.48" y1="66.04" x2="-30.48" y2="53.34" width="0.1524" layer="91"/>
<pinref part="IC1" gate="G$1" pin="GND"/>
<wire x1="-30.48" y1="53.34" x2="27.94" y2="53.34" width="0.1524" layer="91"/>
<label x="-12.7" y="53.34" size="1.778" layer="95"/>
</segment>
<segment>
<pinref part="R2" gate="G$1" pin="1"/>
<wire x1="0" y1="5.08" x2="0" y2="0" width="0.1524" layer="91"/>
<label x="22.86" y="-5.08" size="1.778" layer="95"/>
<pinref part="LED2" gate="G$1" pin="C"/>
<wire x1="50.8" y1="5.08" x2="50.8" y2="0" width="0.1524" layer="91"/>
<wire x1="0" y1="0" x2="25.4" y2="0" width="0.1524" layer="91"/>
<pinref part="LED1" gate="G$1" pin="C"/>
<wire x1="25.4" y1="0" x2="50.8" y2="0" width="0.1524" layer="91"/>
<wire x1="25.4" y1="5.08" x2="25.4" y2="0" width="0.1524" layer="91"/>
<junction x="25.4" y="0"/>
</segment>
</net>
<net name="PHOTO_LEVEL" class="0">
<segment>
<pinref part="R2" gate="G$1" pin="2"/>
<wire x1="0" y1="22.86" x2="0" y2="20.32" width="0.1524" layer="91"/>
<wire x1="0" y1="20.32" x2="0" y2="17.78" width="0.1524" layer="91"/>
<wire x1="0" y1="17.78" x2="0" y2="15.24" width="0.1524" layer="91"/>
<wire x1="0" y1="17.78" x2="-7.62" y2="17.78" width="0.1524" layer="91"/>
<label x="-17.78" y="17.78" size="1.778" layer="95"/>
<junction x="0" y="17.78"/>
<pinref part="PHOTO_CELL" gate="G$1" pin="1"/>
<junction x="0" y="20.32"/>
</segment>
<segment>
<label x="10.16" y="60.96" size="1.778" layer="95"/>
<wire x1="27.94" y1="60.96" x2="10.16" y2="60.96" width="0.1524" layer="91"/>
<pinref part="IC1" gate="G$1" pin="PB3/PCINT3/CLKI/ADC3"/>
</segment>
</net>
<net name="LED_OUT_1" class="0">
<segment>
<pinref part="IC1" gate="G$1" pin="PB0/PCINT0/AIN0/OC0A/MOSI"/>
<wire x1="27.94" y1="68.58" x2="15.24" y2="68.58" width="0.1524" layer="91"/>
<label x="12.7" y="68.58" size="1.778" layer="95"/>
</segment>
<segment>
<pinref part="R1" gate="G$1" pin="2"/>
<wire x1="25.4" y1="30.48" x2="25.4" y2="38.1" width="0.1524" layer="91"/>
<label x="20.32" y="38.1" size="1.778" layer="95"/>
</segment>
</net>
<net name="LED_OUT_2" class="0">
<segment>
<pinref part="IC1" gate="G$1" pin="PB1/PCINT1/AIN1/OC0B/INT0/MISO"/>
<wire x1="27.94" y1="66.04" x2="15.24" y2="66.04" width="0.1524" layer="91"/>
<label x="12.7" y="66.04" size="1.778" layer="95"/>
</segment>
<segment>
<pinref part="R3" gate="G$1" pin="2"/>
<wire x1="50.8" y1="30.48" x2="50.8" y2="38.1" width="0.1524" layer="91"/>
<label x="48.26" y="38.1" size="1.778" layer="95"/>
</segment>
</net>
<net name="N$2" class="0">
<segment>
<pinref part="R1" gate="G$1" pin="1"/>
<pinref part="LED1" gate="G$1" pin="A"/>
<wire x1="25.4" y1="20.32" x2="25.4" y2="12.7" width="0.1524" layer="91"/>
</segment>
</net>
<net name="N$5" class="0">
<segment>
<pinref part="LED2" gate="G$1" pin="A"/>
<pinref part="R3" gate="G$1" pin="1"/>
<wire x1="50.8" y1="12.7" x2="50.8" y2="20.32" width="0.1524" layer="91"/>
</segment>
</net>
</nets>
</sheet>
</sheets>
</schematic>
</drawing>
</eagle>
